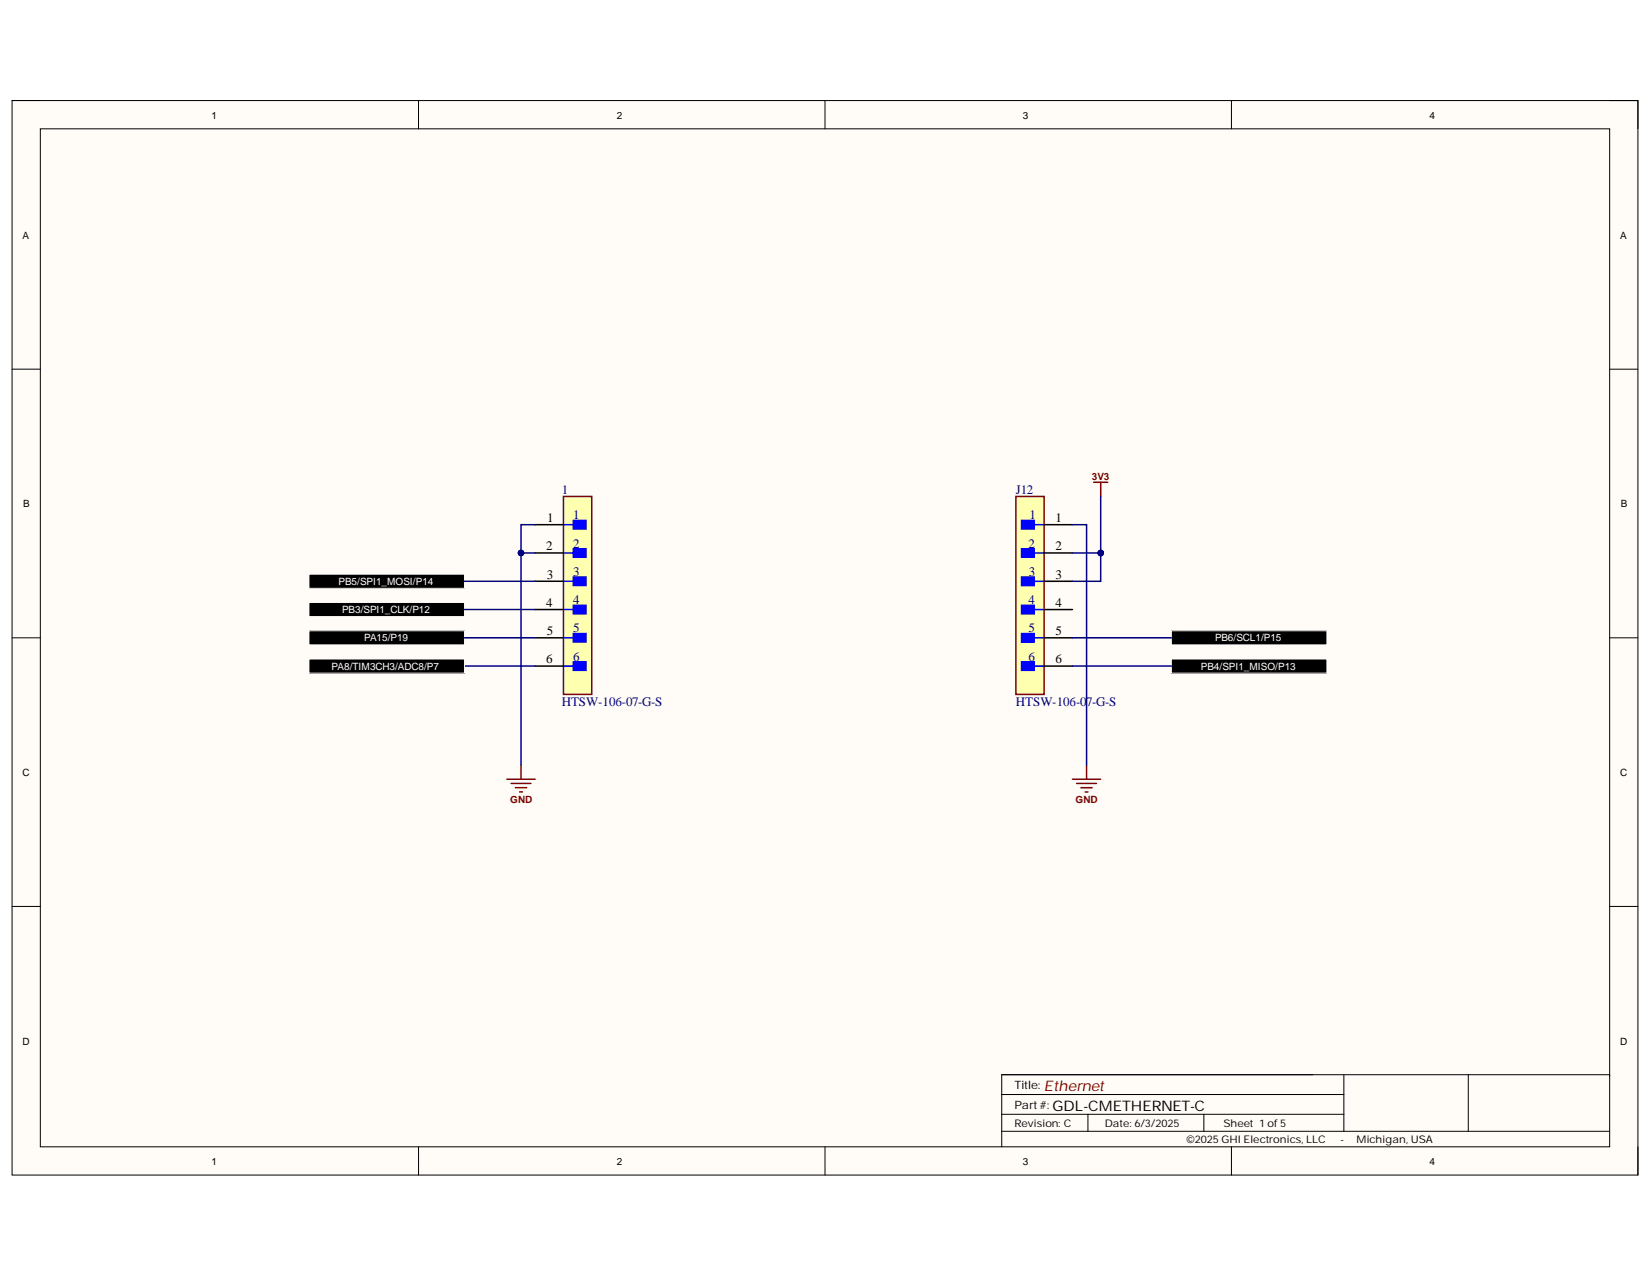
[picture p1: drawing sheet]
<svg xmlns="http://www.w3.org/2000/svg" width="279mm" height="216mm" viewBox="0 0 279 216" stroke-linecap="round" stroke-linejoin="round" font-family="sans-serif">
<path d="M2 17h275v181.7h-275z" fill-rule="evenodd" fill="#fffcf8"/>
<path d="M2 17h275v181.7h-275z" fill="none" stroke="#000" stroke-width=".17"/>
<path d="M6.8 21.8h265.4v172.1h-265.4z" fill-rule="evenodd" fill="#fffcf8"/>
<g fill="none" stroke="#000" stroke-width=".17">
<path d="M2 17h4.8M70.8 17v4.8M139.5 17v4.8M208.3 17v4.8M272.2 17h4.8v4.8M6.8 21.8h265.4v172.1h-265.4zM2 62.4h4.8M272.2 62.4h4.8M2 107.8h4.8M272.2 107.8h4.8M2 153.3h4.8M272.2 153.3h4.8"/>
<path d="M70.8 193.9v4.8M139.5 193.9v4.8M169.4 188.4h57.9M169.4 191.3h102.8M169.4 185.1h57.9M184 188.4v2.9M203.6 188.4v2.9M208.3 193.9v4.8M227.3 181.7v9.6M248.3 181.7v9.6M272.2 181.9v-.2h-102.8v12.2M277 193.9v4.8"/>
</g>
<path d="M185 81.5h2.4M186.2 81.5v2.4M85.7 131.7h4.8M86.4 132.5h3.4M87.2 133.2h1.9M87.9 133.9h.5M88.1 129.3v2.4" fill="none" stroke="#800000" stroke-width=".25"/>
<g fill="#000">
<path d="M52.3 106.6h26.3v2.4h-26.3z" fill-rule="evenodd"/>
<path d="M198.1 106.6h26.3v2.4h-26.3z" fill-rule="evenodd"/>
</g>
<path d="M52.3 106.6h26.3v2.4h-26.3zM198.1 106.6h26.3v2.4h-26.3z" fill="none" stroke="#fff" stroke-width=".17"/>
<path d="M95.3 83.9h4.8v33.5h-4.8z" fill-rule="evenodd" fill="#ffffb0"/>
<path d="M95.3 83.9h4.8v33.5h-4.8z" fill="none" stroke="#800000" stroke-width=".25"/>
<path d="M97 88h2.1v1.4h-2.1z" fill-rule="evenodd" fill="#00f"/>
<path d="M95.3 88.7h1.7M97 88h2.1v1.4h-2.1z" fill="none" stroke="#00f" stroke-width=".25"/>
<path d="M97 92.8h2.1v1.4h-2.1z" fill-rule="evenodd" fill="#00f"/>
<path d="M95.3 93.5h1.7M97 92.8h2.1v1.4h-2.1z" fill="none" stroke="#00f" stroke-width=".25"/>
<path d="M97 97.6h2.1v1.4h-2.1z" fill-rule="evenodd" fill="#00f"/>
<path d="M95.3 98.3h1.7M97 97.6h2.1v1.4h-2.1z" fill="none" stroke="#00f" stroke-width=".25"/>
<path d="M97 102.3h2.1v1.5h-2.1z" fill-rule="evenodd" fill="#00f"/>
<path d="M95.3 103.1h1.7M97 102.3h2.1v1.5h-2.1z" fill="none" stroke="#00f" stroke-width=".25"/>
<path d="M97 107.1h2.1v1.4h-2.1z" fill-rule="evenodd" fill="#00f"/>
<path d="M95.3 107.8h1.7M97 107.1h2.1v1.4h-2.1z" fill="none" stroke="#00f" stroke-width=".25"/>
<path d="M97 111.9h2.1v1.4h-2.1z" fill-rule="evenodd" fill="#00f"/>
<path d="M95.3 112.6h1.7M97 111.9h2.1v1.4h-2.1z" fill="none" stroke="#00f" stroke-width=".25"/>
<path d="M90.5 88.7h4.8M90.5 93.5h4.8M90.5 98.3h4.8M90.5 103.1h4.8M90.5 107.8h4.8M90.5 112.6h4.8" fill="none" stroke="#000" stroke-width=".25"/>
<path d="M171.8 83.9h4.8v33.5h-4.8z" fill-rule="evenodd" fill="#ffffb0"/>
<path d="M171.8 83.9h4.8v33.5h-4.8z" fill="none" stroke="#800000" stroke-width=".25"/>
<path d="M172.8 88h2.1v1.4h-2.1z" fill-rule="evenodd" fill="#00f"/>
<path d="M172.8 88h2.1v1.4h-2.1zM174.9 88.7h1.7" fill="none" stroke="#00f" stroke-width=".25"/>
<path d="M172.8 92.8h2.1v1.4h-2.1z" fill-rule="evenodd" fill="#00f"/>
<path d="M172.8 92.8h2.1v1.4h-2.1zM174.9 93.5h1.7" fill="none" stroke="#00f" stroke-width=".25"/>
<path d="M172.8 97.6h2.1v1.4h-2.1z" fill-rule="evenodd" fill="#00f"/>
<path d="M172.8 97.6h2.1v1.4h-2.1zM174.9 98.3h1.7" fill="none" stroke="#00f" stroke-width=".25"/>
<path d="M172.8 102.3h2.1v1.5h-2.1z" fill-rule="evenodd" fill="#00f"/>
<path d="M172.8 102.3h2.1v1.5h-2.1zM174.9 103.1h1.7" fill="none" stroke="#00f" stroke-width=".25"/>
<path d="M172.8 107.1h2.1v1.5h-2.1z" fill-rule="evenodd" fill="#00f"/>
<path d="M172.8 107.1h2.1v1.5h-2.1zM174.9 107.8h1.7" fill="none" stroke="#00f" stroke-width=".25"/>
<path d="M172.8 111.9h2.1v1.4h-2.1z" fill-rule="evenodd" fill="#00f"/>
<path d="M172.8 111.9h2.1v1.4h-2.1zM174.9 112.6h1.7" fill="none" stroke="#00f" stroke-width=".25"/>
<path d="M176.6 88.7h4.8M176.6 93.5h4.8M176.6 98.3h4.8M176.6 103.1h4.8M176.6 107.8h4.8M176.6 112.6h4.8" fill="none" stroke="#000" stroke-width=".25"/>
<path d="M181.4 131.7h4.8M182.1 132.5h3.3M182.8 133.2h1.9M183.5 133.9h.5M183.8 129.3v2.4" fill="none" stroke="#800000" stroke-width=".25"/>
<g fill="#000">
<path d="M52.3 97.1h26.3v2.4h-26.3z" fill-rule="evenodd"/>
<path d="M52.3 101.9h26.3v2.3h-26.3z" fill-rule="evenodd"/>
<path d="M198.1 111.4h26.3v2.4h-26.3z" fill-rule="evenodd"/>
</g>
<path d="M52.3 97.1h26.3v2.4h-26.3zM52.3 101.9h26.3v2.3h-26.3zM198.1 111.4h26.3v2.4h-26.3z" fill="none" stroke="#fff" stroke-width=".17"/>
<path d="M181.4 88.7h2.4v40.6M186.2 83.9v9.6h-4.8" fill="none" stroke="#000080" stroke-width=".25"/>
<circle cx="186.2" cy="93.5" r=".48" fill="#000080"/>
<circle cx="186.2" cy="93.5" r=".48" fill="none" stroke="#000080" stroke-width=".17"/>
<path d="M186.2 93.5v4.8h-4.8" fill="none" stroke="#000080" stroke-width=".25"/>
<circle cx="186.2" cy="93.5" r=".48" fill="#000080"/>
<circle cx="186.2" cy="93.5" r=".48" fill="none" stroke="#000080" stroke-width=".17"/>
<path d="M88.1 93.5h2.4" fill="none" stroke="#000080" stroke-width=".25"/>
<circle cx="88.1" cy="93.5" r=".48" fill="#000080"/>
<circle cx="88.1" cy="93.5" r=".48" fill="none" stroke="#000080" stroke-width=".17"/>
<path d="M78.6 98.3h11.9M90.5 88.7h-2.4v40.6M78.6 112.6h11.9M78.6 107.8h11.9M78.6 103.1h11.9M181.4 112.6h16.7M181.4 107.8h16.7" fill="none" stroke="#000080" stroke-width=".25"/>
<circle cx="88.1" cy="93.5" r=".48" fill="#000080"/>
<circle cx="88.1" cy="93.5" r=".48" fill="none" stroke="#000080" stroke-width=".17"/>
<path d="M52.3 111.4h26.3v2.4h-26.3z" fill-rule="evenodd" fill="#000"/>
<path d="M52.3 111.4h26.3v2.4h-26.3z" fill="none" stroke="#fff" stroke-width=".17"/>
<text font-size="2.5" fill="#800000" x="176.6" y="184.4">Ethernet</text>
<text font-size="2.5" x="178" y="187.8">GDL-CMETHERNET-C</text>
<g font-size="2.2" fill="#000080">
<text x="95" y="83.5">1</text>
<text x="171.8" y="83.5">J12</text>
<text x="97" y="87.8">1</text>
<text x="174.1" y="87.8">1</text>
<text x="97" y="92.6">2</text>
<text x="173.9" y="92.6">2</text>
<text x="97" y="97.3">3</text>
<text x="174" y="97.3">3</text>
<text x="97" y="102.2">4</text>
<text x="97" y="106.9">5</text>
<text x="173.9" y="102.2">4</text>
<text x="173.9" y="106.9">5</text>
<text x="97" y="111.7">6</text>
<text x="173.9" y="111.7">6</text>
<text x="95" y="119.3">HTSW-106-07-G-S</text>
<text x="171.8" y="119.3">HTSW-106-07-G-S</text>
</g>
<g font-size="2.2">
<text x="92.6" y="88.3">1</text>
<text x="178.5" y="88.3">1</text>
<text x="92.4" y="93">2</text>
<text x="178.5" y="93">2</text>
<text x="92.5" y="97.9">3</text>
<text x="178.5" y="97.9">3</text>
<text x="92.4" y="102.6">4</text>
<text x="92.5" y="107.4">5</text>
<text x="178.5" y="102.6">4</text>
<text x="178.5" y="107.4">5</text>
<text x="92.4" y="112.1">6</text>
<text x="178.5" y="112.1">6</text>
</g>
<g font-size="1.9">
<text x="171.6" y="184.1">Title:</text>
<text x="171.6" y="187.5">Part#:</text>
</g>
<g font-size="1.8">
<text x="171.6" y="190.5">Revision: C</text>
<text x="186.9" y="190.5">Date: 6/3/2025</text>
<text x="206.9" y="190.5">Sheet 1 of5</text>
<text x="200.7" y="193.3">©2025GHI Electronics, LLC</text>
<text x="226.7" y="193.3">-</text>
<text x="229.4" y="193.3">Michigan, USA</text>
</g>
<g font-size="1.7">
<text x="35.8" y="20">1</text>
<text x="104.3" y="20">2</text>
<text x="173" y="20">3</text>
<text x="241.8" y="20">4</text>
<text x="3.8" y="40.3">A</text>
<text x="274" y="40.3">A</text>
<text x="3.9" y="85.8">B</text>
<text x="274.1" y="85.8">B</text>
<text x="3.8" y="131.2">C</text>
<text x="274" y="131.2">C</text>
<text x="3.8" y="176.6">D</text>
<text x="274" y="176.6">D</text>
<text x="35.8" y="196.9">1</text>
<text x="104.3" y="196.9">2</text>
<text x="173" y="196.9">3</text>
<text x="241.8" y="196.9">4</text>
</g>
<g font-size="1.7" fill="#800000">
<text x="184.7" y="81.2">3V3</text>
<text x="86.3" y="135.7">GND</text>
<text x="181.9" y="135.7">GND</text>
</g>
<g font-size="1.7" fill="#fff">
<text x="57.3" y="98.9">PB5/SPI1_MOSI/P14</text>
<text x="57.9" y="103.7">PB3/SPI1_CLK/P12</text>
<text x="56.1" y="113.2">PA8/TIM3CH3/ADC8/P7</text>
<text x="61.6" y="108.4">PA15/P19</text>
<text x="203.1" y="113.2">PB4/SPI1_MISO/P13</text>
<text x="205.5" y="108.4">PB6/SCL1/P15</text>
</g>
</svg>
